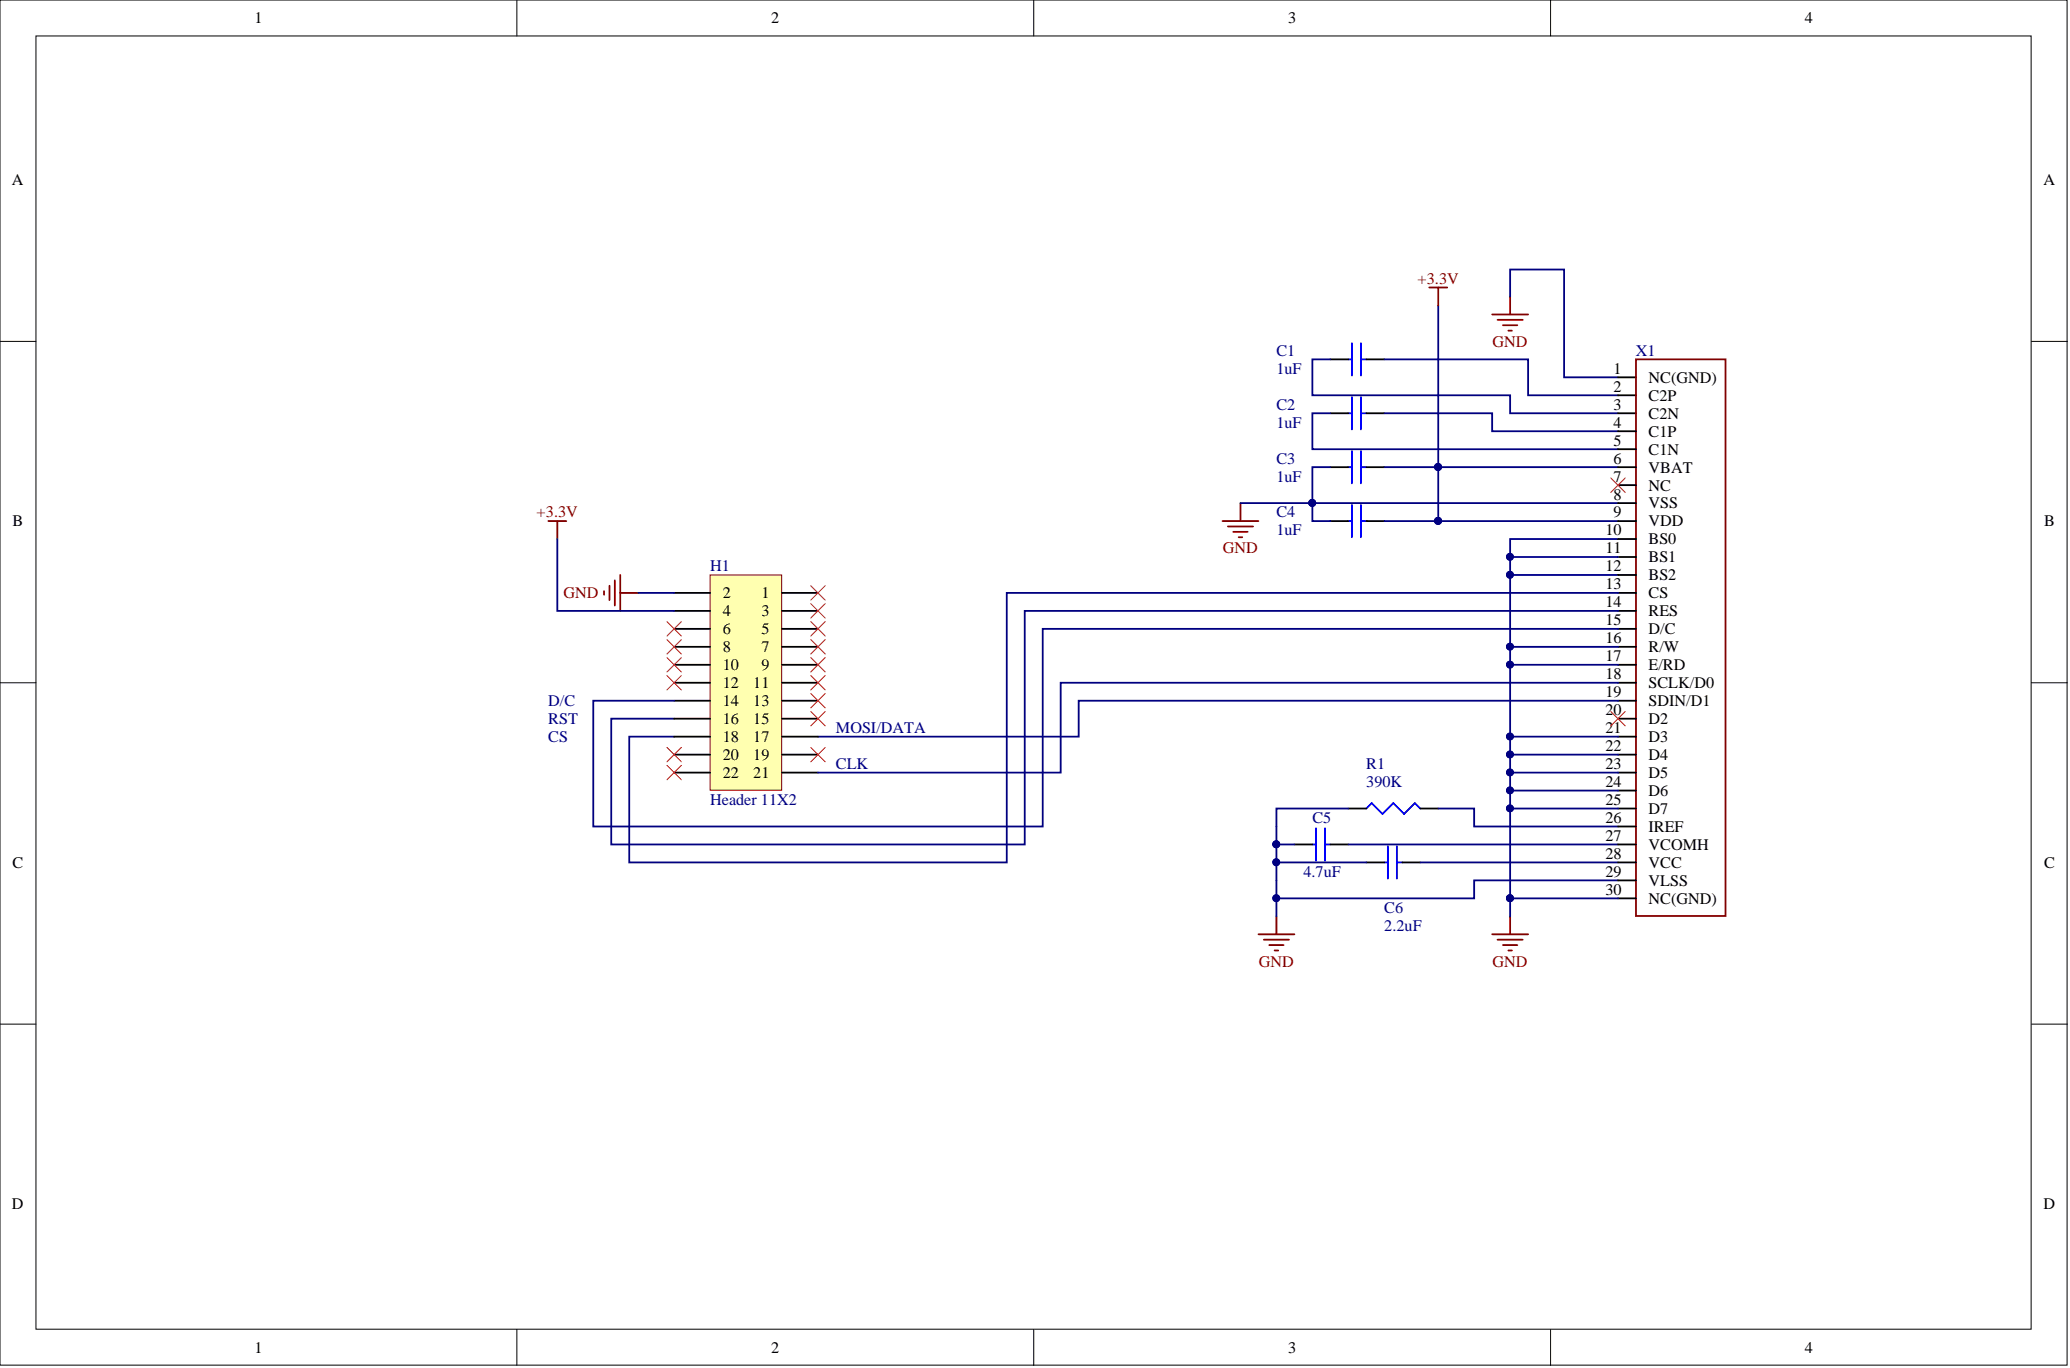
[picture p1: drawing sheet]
<svg xmlns="http://www.w3.org/2000/svg" width="292mm" height="193mm" viewBox="0 0 292 193" stroke-linecap="round" stroke-linejoin="round" font-family="sans-serif">
<g fill="#fff" stroke="#000" stroke-width=".14">
<path d="M0 0h291.7v192.6h-291.7z"/>
<path d="M5.1 5.1h281.5v182.4h-281.5z"/>
</g>
<path d="M72.9 0v5.1M145.9 0v5.1M218.8 0v5.1M0 48.2h5.1M286.7 48.2h5M0 96.3h5.1M286.7 96.3h5M0 144.5h5.1M286.7 144.5h5M72.9 187.5v5.1M145.9 187.5v5.1M218.8 187.5v5.1" fill="none" stroke="#000" stroke-width=".14"/>
<g fill="none" stroke="#800000" stroke-width=".25">
<path d="M201.7 40.6h2.5M202.9 40.6v2.5M210.6 44.4h5M211.3 45.1h3.6M212.1 45.9h2M212.8 46.6h.6M213.1 41.8v2.6M230.9 50.7h12.6v78.5h-12.6zM172.5 73.5h5.1M173.3 74.3h3.5M174 75h2.1M174.8 75.8h.5"/>
<path d="M175 71v2.5M177.6 131.8h5.1M178.3 132.6h3.6M179.1 133.3h2M179.9 134.1h.5M180.1 129.3v2.5M210.6 131.8h5M211.3 132.6h3.6M212.1 133.3h2M212.8 134.1h.6M213.1 129.3v2.5"/>
</g>
<g fill="none" stroke="#000080" stroke-width=".25">
<path d="M187.7 50.7h-2.5v5.1h27.9v2.5h15.2M187.7 58.3h-2.5v5.1h43.1M195.3 50.7h20.3v5.1h12.7M195.3 58.3h15.3v2.5h17.7M202.9 43.1v30.4M213.1 41.8v-3.8h7.6v15.2h7.6M175 71h53.3M187.7 65.9h-2.5v7.6h2.5M195.3 65.9h33M195.3 73.5h33M213.1 78.6h15.2M228.3 76h-15.2v50.7"/>
<path d="M213.1 81.1h15.2M213.1 91.2h15.2M213.1 93.8h15.2M228.3 98.8h-76.1v5.1h-36.8M228.3 83.6h-86.2v38.1h-53.3v-17.8h6.3M228.3 86.2h-83.7v32.9h-58.3v-17.7h8.8M180.1 119.1v2.6h12.7M180.1 119.1h2.6M190.3 114.1h-10.2v5M190.3 119.1h38M202.9 114.1h5.1v2.5h20.3M213.1 114.1h15.2"/>
<path d="M213.1 111.5h15.2M213.1 109h15.2M213.1 106.4h15.2M213.1 103.9h15.2M180.1 121.7v7.6M200.4 121.7h27.9M213.1 126.7v2.6M213.1 126.7h15.2M228.3 124.2h-20.3v2.5h-27.9"/>
</g>
<g fill="#000080" stroke="#000080" stroke-width=".14">
<circle cx="202.9" cy="65.9" r=".48"/>
<circle cx="213.1" cy="78.5" r=".48"/>
<circle cx="213.1" cy="81.1" r=".48"/>
<circle cx="213.1" cy="91.2" r=".48"/>
<circle cx="213.1" cy="93.8" r=".48"/>
<circle cx="213.1" cy="103.9" r=".48"/>
<circle cx="213.1" cy="106.4" r=".48"/>
<circle cx="213.1" cy="109" r=".48"/>
<circle cx="213.1" cy="111.5" r=".48"/>
<circle cx="213.1" cy="114" r=".48"/>
<circle cx="213.1" cy="126.7" r=".48"/>
<circle cx="180.1" cy="119.1" r=".48"/>
<circle cx="180.1" cy="121.6" r=".48"/>
<circle cx="180.1" cy="126.7" r=".48"/>
<circle cx="185.2" cy="70.9" r=".48"/>
<circle cx="202.9" cy="73.5" r=".48"/>
</g>
<g fill="none" stroke="#00f" stroke-width=".25">
<path d="M190.3 50.7h.5M190.3 58.3h.5M190.8 48.4v4.6M190.8 56v4.6M192 48.4v4.6M192 56v4.6M192 50.7h.8M192 58.3h.8M190.3 73.5h.5M190.3 65.9h.5M190.8 63.6v4.6M190.8 71.2v4.6"/>
<path d="M192 73.5h.8M192 63.6v4.6M192 71.2v4.6M192 65.9h.8M185.2 119.1h.5M185.7 116.8v4.6M187 119.1h.7M187 116.8v4.6M192.8 114.1l.8-.8 1.5 1.5 1.5-1.5 1.5 1.5 1.6-1.5 .7 .8M195.8 119.4v4.5M197.1 119.4v4.5M195.3 121.7h.5"/>
<path d="M197.1 121.7h.8"/>
</g>
<g fill="none" stroke="#000" stroke-width=".25">
<path d="M187.7 50.7h2.6M187.7 58.3h2.6M192.8 50.7h2.5M192.8 58.3h2.5M228.3 58.3h2.6M228.3 53.2h2.6M228.3 55.8h2.6M187.7 73.5h2.6M187.7 65.9h2.6M192.8 73.5h2.5M192.8 65.9h2.5M228.3 73.5h2.6"/>
<path d="M228.3 65.9h2.6M228.3 60.8h2.6M228.3 63.4h2.6M228.3 68.4h2.6M228.3 71h2.6M228.3 76h2.6M228.3 78.6h2.6M228.3 81.1h2.6M228.3 83.6h2.6M228.3 86.2h2.6M228.3 88.7h2.6M228.3 91.2h2.6"/>
<path d="M228.3 93.8h2.6M228.3 96.3h2.6M228.3 98.8h2.6M182.7 119.1h2.5M187.7 119.1h2.6M190.3 114.1h2.5M200.4 114.1h2.5M228.3 119.1h2.6M228.3 114.1h2.6M228.3 101.4h2.6M228.3 103.9h2.6M228.3 106.4h2.6"/>
<path d="M228.3 109h2.6M228.3 111.5h2.6M228.3 116.6h2.6M192.8 121.7h2.5M197.9 121.7h2.5M228.3 121.7h2.6M228.3 124.2h2.6M228.3 126.7h2.6"/>
</g>
<path d="M227.3 67.4l2 2M229.3 67.4l-2 2M227.3 100.4l2 2M229.3 100.4l-2 2" fill="none" stroke="#f00" stroke-width=".14"/>
<path d="M100.2 81.1h10.1v30.4h-10.1z" fill="#ffffb0" stroke="#800000" stroke-width=".14"/>
<g fill="none" stroke="#000" stroke-width=".25">
<path d="M95.1 83.6h5.1M95.1 86.2h5.1M95.1 88.7h5.1M95.1 91.2h5.1M95.1 93.8h5.1M95.1 96.3h5.1M95.1 98.8h5.1M110.4 83.6h5M110.4 86.2h5M110.4 88.7h5M110.4 91.2h5M110.4 93.8h5"/>
<path d="M110.4 96.3h5M110.4 98.8h5M95.1 101.4h5.1M95.1 103.9h5.1M95.1 106.4h5.1M95.1 109h5.1M110.4 101.4h5M110.4 103.9h5M110.4 106.4h5M110.4 109h5"/>
</g>
<path d="M77.4 73.5h2.5M78.6 73.5v2.5M85.2 83.4v.5M86 82.6v2.1M86.8 81.9v3.5M87.5 81.1v5.1M87.5 83.6h2.6" fill="none" stroke="#800000" stroke-width=".25"/>
<path d="M78.6 76v10.2h16.5M90.1 83.6h5M228.3 96.3h-78.6v12.7h-34.3M228.3 88.7h-81.2v27.9h-63.4v-17.8h11.4" fill="none" stroke="#000080" stroke-width=".25"/>
<g fill="none" stroke="#f00" stroke-width=".14">
<path d="M94.1 87.7l2 2M94.1 90.2l2 2.1M94.1 92.8l2 2M94.1 95.3l2 2M96.1 87.7l-2 2M96.1 90.2l-2 2.1M96.1 92.8l-2 2M96.1 95.3l-2 2M114.4 82.6l2 2.1M114.4 85.2l2 2M114.4 87.7l2 2M114.4 90.2l2 2.1"/>
<path d="M114.4 95.3l2 2M114.4 92.8l2 2M114.4 97.8l2 2.1M116.4 82.6l-2 2.1M116.4 85.2l-2 2M116.4 87.7l-2 2M116.4 90.2l-2 2.1M116.4 95.3l-2 2M116.4 92.8l-2 2M116.4 97.8l-2 2.1M94.1 105.4l2 2.1M94.1 108l2 2"/>
<path d="M96.1 105.4l-2 2.1M96.1 108l-2 2M114.4 100.4l2 2M114.4 105.4l2 2.1M116.4 100.4l-2 2M116.4 105.4l-2 2.1"/>
</g>
<g font-size="2.3">
<text x="35.9" y="3.3">1</text>
<text x="108.8" y="3.3">2</text>
<text x="181.8" y="3.3">3</text>
<text x="254.7" y="3.3">4</text>
<text x="1.7" y="26.1">A</text>
<text x="288.4" y="26.1">A</text>
<text x="227.7" y="52.7">1</text>
<text x="232.6" y="54">NC(GND)</text>
<text x="227.7" y="55.3">2</text>
<text x="227.7" y="57.8">3</text>
<text x="232.6" y="56.5">C2P</text>
<text x="232.6" y="59.1">C2N</text>
<text x="227.7" y="60.3">4</text>
<text x="227.7" y="62.9">5</text>
<text x="227.7" y="65.4">6</text>
<text x="232.6" y="61.6">C1P</text>
<text x="232.6" y="64.1">C1N</text>
<text x="227.7" y="67.9">7</text>
<text x="227.7" y="70.5">8</text>
<text x="232.6" y="66.7">VBAT</text>
<text x="232.6" y="69.2">NC</text>
<text x="232.6" y="71.7">VSS</text>
<text x="1.8" y="74.3">B</text>
<text x="226.5" y="75.5">10</text>
<text x="227.7" y="73">9</text>
<text x="232.6" y="74.3">VDD</text>
<text x="232.6" y="76.8">BS0</text>
<text x="288.4" y="74.3">B</text>
<text x="226.5" y="78.1">11</text>
<text x="226.5" y="80.6">12</text>
<text x="226.5" y="83.1">13</text>
<text x="232.6" y="79.3">BS1</text>
<text x="232.6" y="81.9">BS2</text>
<text x="102" y="84.4">2</text>
<text x="102" y="86.9">4</text>
<text x="102" y="89.5">6</text>
<text x="107.4" y="84.4">1</text>
<text x="107.4" y="86.9">3</text>
<text x="107.4" y="89.5">5</text>
<text x="226.5" y="85.7">14</text>
<text x="226.5" y="88.2">15</text>
<text x="232.6" y="84.4">CS</text>
<text x="232.6" y="86.9">RES</text>
<text x="232.6" y="89.5">D/C</text>
<text x="102" y="92">8</text>
<text x="102" y="94.5">10</text>
<text x="107.4" y="92">7</text>
<text x="107.4" y="94.5">9</text>
<text x="226.5" y="90.7">16</text>
<text x="226.5" y="93.3">17</text>
<text x="226.5" y="95.8">18</text>
<text x="232.6" y="92">R/W</text>
<text x="232.6" y="94.5">E/RD</text>
<text x="102" y="97.1">12</text>
<text x="102" y="99.6">14</text>
<text x="106.3" y="97.1">11</text>
<text x="106.3" y="99.6">13</text>
<text x="226.5" y="98.3">19</text>
<text x="226.5" y="100.9">20</text>
<text x="232.6" y="97.1">SCLK/D0</text>
<text x="232.6" y="99.6">SDIN/D1</text>
<text x="102" y="102.1">16</text>
<text x="102" y="104.7">18</text>
<text x="102" y="107.2">20</text>
<text x="106.3" y="102.1">15</text>
<text x="106.3" y="104.7">17</text>
<text x="106.3" y="107.2">19</text>
<text x="226.5" y="103.4">21</text>
<text x="226.5" y="105.9">22</text>
<text x="232.6" y="102.1">D2</text>
<text x="232.6" y="104.7">D3</text>
<text x="232.6" y="107.2">D4</text>
<text x="102" y="109.7">22</text>
<text x="106.3" y="109.7">21</text>
<text x="226.5" y="108.5">23</text>
<text x="226.5" y="111">24</text>
<text x="226.5" y="113.5">25</text>
<text x="232.6" y="109.7">D5</text>
<text x="232.6" y="112.3">D6</text>
<text x="226.5" y="116.1">26</text>
<text x="226.5" y="118.6">27</text>
<text x="232.6" y="114.8">D7</text>
<text x="232.6" y="117.3">IREF</text>
<text x="232.6" y="119.9">VCOMH</text>
<text x="1.8" y="122.4">C</text>
<text x="226.5" y="121.1">28</text>
<text x="226.5" y="123.7">29</text>
<text x="232.6" y="122.4">VCC</text>
<text x="232.6" y="124.9">VLSS</text>
<text x="288.4" y="122.4">C</text>
<text x="226.5" y="126.2">30</text>
<text x="232.6" y="127.5">NC(GND)</text>
<text x="1.7" y="170.6">D</text>
<text x="288.4" y="170.6">D</text>
<text x="35.9" y="190.8">1</text>
<text x="108.8" y="190.8">2</text>
<text x="181.8" y="190.8">3</text>
<text x="254.7" y="190.8">4</text>
</g>
<g font-size="2.3" fill="#800000">
<text x="200" y="40">+3.3V</text>
<text x="210.6" y="48.9">GND</text>
<text x="75.7" y="73">+3.3V</text>
<text x="172.5" y="78.1">GND</text>
<text x="79.5" y="84.4">GND</text>
<text x="177.6" y="136.4">GND</text>
<text x="210.6" y="136.4">GND</text>
</g>
<g font-size="2.3" fill="#000080">
<text x="180.1" y="52.7">1uF</text>
<text x="180.1" y="50.2">C1</text>
<text x="230.9" y="50.2">X1</text>
<text x="180.1" y="57.8">C2</text>
<text x="180.1" y="65.4">C3</text>
<text x="180.1" y="60.3">1uF</text>
<text x="180.1" y="67.9">1uF</text>
<text x="180.1" y="75.5">1uF</text>
<text x="180.1" y="73">C4</text>
<text x="100.2" y="80.6">H1</text>
<text x="77.4" y="99.6">D/C</text>
<text x="77.4" y="102.1">RST</text>
<text x="77.4" y="104.7">CS</text>
<text x="118" y="103.4">MOSI/DATA</text>
<text x="100.2" y="113.5">Header 11X2</text>
<text x="118" y="108.5">CLK</text>
<text x="192.8" y="111">390K</text>
<text x="192.8" y="108.5">R1</text>
<text x="185.2" y="116.1">C5</text>
<text x="183.9" y="123.7">4.7uF</text>
<text x="195.3" y="131.3">2.2uF</text>
<text x="195.3" y="128.8">C6</text>
</g>
</svg>
